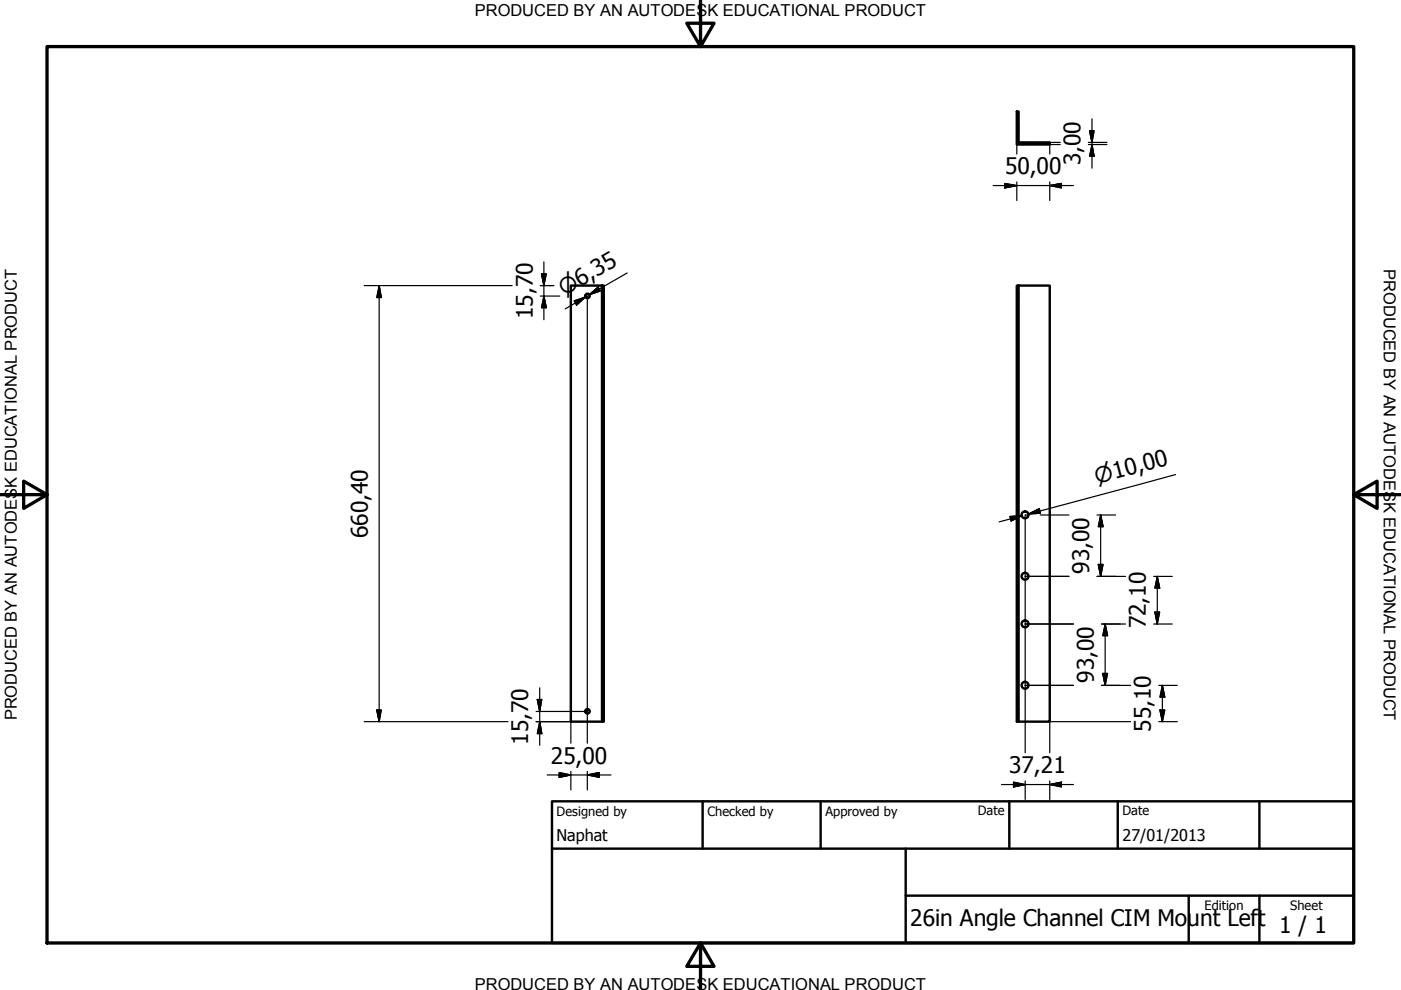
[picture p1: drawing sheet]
<svg xmlns="http://www.w3.org/2000/svg" width="297mm" height="210mm" viewBox="0 0 297 210" stroke-linecap="round" stroke-linejoin="round" font-family="sans-serif">
<!-- layer: Visible (ISO) -->
<g fill="none" stroke="#000" stroke-width=".51">
<path d="M215.6 23.7h.4v6.5h6.6v.4h-7zM127.6 60.6h.4v92.4h-.4zM127.6 60.6h-6.6v92.4h6.6M216 60.6h6.6v92.4h-6.6zM216 60.6h-.4v92.4h.4"/>
<circle cx="124.6" cy="62.7" r=".48"/>
<circle cx="217.3" cy="109.2" r=".73"/>
<circle cx="217.3" cy="122.2" r=".73"/>
<circle cx="217.3" cy="132.3" r=".73"/>
<circle cx="124.6" cy="150.8" r=".48"/>
<circle cx="217.3" cy="145.3" r=".73"/>
</g>
<!-- layer: Hidden (ISO) -->
<g fill="none" stroke="#000" stroke-width=".38">
<path d="M215.6 26.7h.1M215.6 27.6h.1M215.8 26.7h.2M215.8 27.6h.2M216.7 30.2v.1M216.7 30.5v.1M218.1 30.2v.1M218.1 30.5v.1M215.6 62.3h.1M215.6 63.2h.1M215.8 62.3h.2M215.8 63.2h.2"/>
<path d="M127.6 108.5h.2M127.6 109.9h.2M127.9 108.5h.1M127.9 109.9h.1M127.6 121.5h.2M127.6 122.9h.2M127.6 131.6h.2M127.6 133h.2M127.9 121.5h.1M127.9 122.9h.1M127.9 131.6h.1M127.9 133h.1"/>
<path d="M127.6 144.6h.2M127.6 146h.2M127.9 144.6h.1M127.9 146h.1M215.6 150.4h.1M215.6 151.3h.1M215.8 150.4h.2M215.8 151.3h.2"/>
</g>
<!-- layer: Border (ISO) -->
<path d="M148.5 -.1v10l-2.9-5h5.8l-2.9 5M10 9.9h277v190h-277zM0 104.9h10l-5-2.9v5.8l5-2.9M287 104.9l5 2.9v-5.8l-5 2.9h10M148.5 199.9l2.9 5h-5.8l2.9-5v10" fill="none" stroke="#000" stroke-width=".7"/>
<!-- layer: Title (ISO) -->
<path d="M117 169.9h170v30h-170zM117 179.9h170M149 169.9v10M174 169.9v10M192 179.9v20M214 169.9v10M237 169.9v10M267 169.9v10M192 189.9h95M252 189.9v10M267 189.9v10" fill="none" stroke="#000" stroke-width=".51"/>
<!-- layer: Dimension (ISO) -->
<g fill="none" stroke="#000" stroke-width=".25">
<path d="M210.6 39.3h17M213 38.9l2.6 .4-2.6 .5zM215.6 30.6v2.1M215.6 38.6v3.9M222.6 39.3l2.4-.4v.9zM222.6 38.6v3.9M222.6 30.2h2.2M224.8 30.6h-2.2v2.1M230.8 30.6h3.9M230.8 30.2h3.9M231 27.7h1l-.5 2.5zM231.5 30.6l.5 2.5h-1z"/>
<path d="M231.5 25.2v10.5M114.8 58.1h1l-.5 2.5zM115.3 55.5v12.3M133 57.9l-8.1 4.6 2.2-1.2M77.2 60.6h31.4M80.4 60.6l.4 2.5h-.9zM80.4 60.6v92.4M114.6 60.6h2.8M114.6 62.8h4.1M115.3 62.8l.5 2.4h-1zM121.7 63.8l2.4-.8-1.9 1.7zM123.9 62.8h.6v1.1"/>
<path d="M124.1 63l-4.3 2.5M124.5 63.9v93.7M124.9 62.5l1.9-1.6 .5 .8zM214.1 109.5l2.6-.2-2.3 1.2zM216.7 109.3l-4.9 1.4M218.1 109l2.2-1.1 .3 .9zM218.2 109.2h-.8v50.4M220.5 109.2h6.1M232.6 109.2h3.9M232.9 119.7h1l-.5 2.5zM233.4 109.2l.5 2.5h-1zM233.4 109.2v13"/>
<path d="M249.2 100.6l-31.1 8.4 2.4-.6M217.4 132.3h10.2M217.4 122.2h9.2M232.6 122.2h6M233.6 132.3h5M234.3 132.3l.5 2.5h-1zM234.3 132.3v13M244.6 132.3h3.9M244.6 122.2h3.9M244.9 129.8h1l-.5 2.5zM245.4 122.2l.5 2.5h-1zM245.4 122.2v10.1"/>
<path d="M77.2 153h30.5M79.9 150.5h.9l-.4 2.5zM113.7 153h7.3v4.6M113.7 150.8h10.8M113.9 148.3h1l-.5 2.5zM114.4 153l.5 2.5h-1zM114.4 145.8v12.2M217.4 145.3h10.2M233.6 145.3h6.1M233.8 142.8h1l-.5 2.5zM239.7 153h-17.1v6.6M245.7 153h3.9"/>
<path d="M245.7 145.3h3.9M245.9 150.5h1.1l-.6 2.5zM246.4 145.3l.6 2.5h-1.1zM246.4 145.3v7.7M116 164.3h13.5M118.6 163.8l2.4 .5-2.4 .5zM121 163.5v4M124.5 164.3l2.6-.5v1zM124.5 163.5v4M212.3 166.3h15.3M214.9 165.8l2.5 .5-2.5 .5zM217.4 165.6v3.9"/>
<path d="M222.6 166.3l2.4-.5v1zM222.6 165.6v3.9"/>
</g>
<g fill="#000" stroke="#000" stroke-width=".25">
<path d="M213 39.8l2.6-.5zM213 38.9l2.6 .4-2.6 .5zM222.6 39.3l2.4-.4zM222.6 39.3l2.4-.4v.9zM231 27.7l.5 2.5zM231 27.7h1l-.5 2.5zM231.5 30.6l.5 2.5zM231.5 30.6l.5 2.5h-1zM114.8 58.1l.5 2.5zM114.8 58.1h1l-.5 2.5zM80.4 60.6l.4 2.5zM80.4 60.6l.4 2.5h-.9z"/>
<path d="M115.3 62.8l.5 2.4zM115.3 62.8l.5 2.4h-1zM122.2 64.7l1.9-1.7zM121.7 63.8l2.4-.8-1.9 1.7zM124.9 62.5l1.9-1.6zM124.9 62.5l1.9-1.6 .5 .8zM214.4 110.5l2.3-1.2zM214.1 109.5l2.6-.2-2.3 1.2zM218.1 109l2.2-1.1zM218.1 109l2.2-1.1 .3 .9zM232.9 119.7l.5 2.5zM232.9 119.7h1l-.5 2.5z"/>
<path d="M233.4 109.2l.5 2.5zM233.4 109.2l.5 2.5h-1zM234.3 132.3l.5 2.5zM234.3 132.3l.5 2.5h-1zM244.9 129.8l.5 2.5zM244.9 129.8h1l-.5 2.5zM245.4 122.2l.5 2.5zM245.4 122.2l.5 2.5h-1zM79.9 150.5l.5 2.5zM79.9 150.5h.9l-.4 2.5zM113.9 148.3l.5 2.5zM113.9 148.3h1l-.5 2.5z"/>
<path d="M114.4 153l.5 2.5zM114.4 153l.5 2.5h-1zM233.8 142.8l.5 2.5zM233.8 142.8h1l-.5 2.5zM245.9 150.5l.5 2.5zM245.9 150.5h1.1l-.6 2.5zM246.4 145.3l.6 2.5zM246.4 145.3l.6 2.5h-1.1zM118.6 164.8l2.4-.5zM118.6 163.8l2.4 .5-2.4 .5zM124.5 164.3l2.6-.5zM124.5 164.3l2.6-.5v1z"/>
<path d="M214.9 166.8l2.5-.5zM214.9 165.8l2.5 .5-2.5 .5zM222.6 166.3l2.4-.5zM222.6 166.3l2.4-.5v1z"/>
</g>
<g font-size="4.8">
<text x="229.1" y="35.1" transform="rotate(-90 229.1 35.1)">3,00</text>
<text x="213.1" y="37">50,00</text>
<text x="113" y="67.7" transform="rotate(-90 113 67.7)">15,70</text>
<text x="78" y="114.1" transform="rotate(-90 78 114.1)">660,40</text>
<text x="230.9" y="121.6" transform="rotate(-90 230.9 121.6)">93,00</text>
<text x="243" y="133.2" transform="rotate(-90 243 133.2)">72,10</text>
<text x="231.9" y="144.8" transform="rotate(-90 231.9 144.8)">93,00</text>
<text x="244" y="155.2" transform="rotate(-90 244 155.2)">55,10</text>
<text x="112" y="157.9" transform="rotate(-90 112 157.9)">15,70</text>
<text x="116.8" y="162">25,00</text>
<text x="214" y="163.9">37,21</text>
<text x="193" y="196.3">26in Angle Channel CIM Mount Left</text>
<text x="271.2" y="197.8">1 / 1</text>
</g>
<g font-size="4.6">
<text x="119.6" y="62.8" transform="rotate(-30 119.6 62.8)">⌀6,35</text>
<text x="232.5" y="102.6" transform="rotate(-15 232.5 102.6)">⌀10,00</text>
</g>
<g font-size="3.5">
<text x="100.6" y="3.5">PRODUCED BY AN AUTODESK EDUCATIONAL PRODUCT</text>
<text x="293.4" y="57.1" transform="rotate(90 293.4 57.1)">PRODUCED BY AN AUTODESK EDUCATIONAL PRODUCT</text>
<text x="3.6" y="152.8" transform="rotate(-90 3.6 152.8)">PRODUCED BY AN AUTODESK EDUCATIONAL PRODUCT</text>
<text x="100.6" y="209.9">PRODUCED BY AN AUTODESK EDUCATIONAL PRODUCT</text>
</g>
<g font-size="3.4">
<text x="118" y="178.2">Naphat</text>
<text x="238" y="178.3">27/01/2013</text>
</g>
<g font-size="2.7">
<text x="118" y="173">Designed by</text>
<text x="150" y="173">Checked by</text>
<text x="175" y="173">Approved by</text>
<text x="207.3" y="172.9">Date</text>
<text x="238" y="172.9">Date</text>
<text x="255.4" y="193">Edition</text>
<text x="273.6" y="193">Sheet</text>
</g>
</svg>
